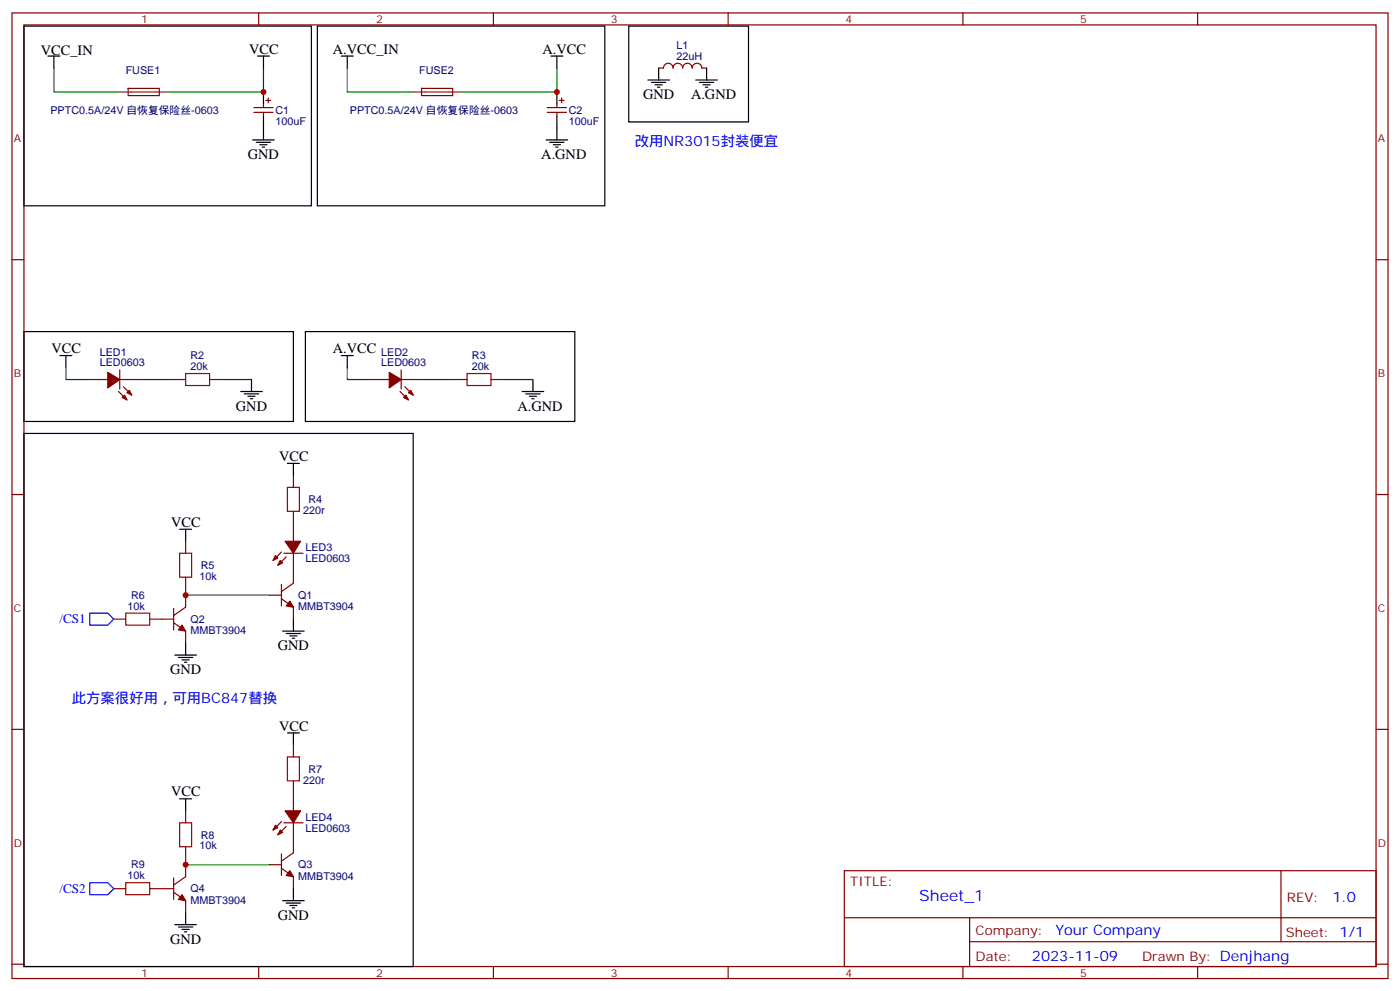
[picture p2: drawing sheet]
<svg xmlns="http://www.w3.org/2000/svg" width="412mm" height="292mm" viewBox="0 0 412 292" stroke-linecap="round" stroke-linejoin="round" font-family="sans-serif">
<g fill="none" stroke="#870000" stroke-width=".35">
<path d="M3.5 3.8h405.4v284.3h-405.4zM7.1 7.3h398.2v277.3h-398.2zM76.2 3.8v3.5M145.3 3.8v3.5M214.5 3.8v3.5M283.6 3.8v3.5M352.8 3.8v3.5M37.8 26h9.1v2.1l-9.1 .1zM74.8 31.7h5.6M74.8 33.1h5.6M77.6 30.6v1.1M77.6 33.1v1"/>
<path d="M78.3 29.6h1.4M79 28.9v1.4M124.2 26h9.1v2.1l-9.1 .1zM161.2 31.7h5.7M161.2 33.1h5.7M164 30.6v1.1M164 33.1v1M164.7 29.6h1.5M165.5 28.9v1.4M194 20h1.4a1.41 1.41 0 0 1 1.5-1.4 1.41 1.41 0 0 1 1.4 1.4 1.41 1.41 0 0 1 1.4-1.4 1.41 1.41 0 0 1 1.4 1.4 1.41 1.41 0 0 1 1.4-1.4 1.41 1.41 0 0 1 1.4 1.4 1.41 1.41 0 0 1 1.4-1.4 1.41 1.41 0 0 1 1.4 1.4h1.4M3.5 76.5h3.6M405.3 76.5h3.6"/>
<path d="M26.5 111.8h5.2M34.9 115.3l2.5 2.5M35.3 108.9v5.7M35.3 111.8h5.3M36.3 113.9l2.5 2.4M51.2 111.8h3.5M61.7 111.8h3.6M109.4 111.8h5.3M117.8 115.3l2.5 2.5M118.2 111.8h5.3M118.2 108.9v5.7M119.2 113.9l2.5 2.4"/>
<path d="M134.1 111.8h3.5M144.6 111.8h3.6M86.4 140v3.5M3.5 145.6h3.6M54.7 159.4v3.5M86.4 150.6v8.8M405.3 145.6h3.6M51.2 179.1v6.4M54.7 170v3.5M54.7 175.3v3.5l-3.5 2.5M79.4 175.3h3.5M82.9 176.3l3.5 2.5v3.5"/>
<path d="M82.9 172.1v6.3M82.9 162.6l-2.5 2.4M83.6 162.9h5.7M84.3 164l-2.5 2.4M86.4 162.9v8.8l-3.5 2.5M33.5 182.3h3.5M44.1 182.3h7.1M51.2 183.4l3.5 2.4v3.6M3.5 214.8h3.6M86.4 219.4v3.5M405.3 214.8h3.6M54.7 238.8v3.5"/>
<path d="M86.4 229.9v8.9M51.2 258.5v6.4M54.7 249.3v3.6M54.7 254.6v3.6l-3.5 2.4M79.4 254.6h3.5M82.9 255.7l3.5 2.5v3.5M82.9 251.5v6.3M82.9 241.9l-2.5 2.5M83.6 242.3h5.7M84.3 243.3l-2.5 2.5M86.4 242.3v8.8l-3.5 2.5M248.7 256.4h156.6v28.2h-156.6z"/>
<path d="M377.3 256.4v20.9M33.5 261.7h3.5M44.1 261.7h7.1M51.2 262.7l3.5 2.5v3.5M248.7 270.2h156.5M285.6 277.3h119.6M285.6 270.2v14.2M3.5 283.9h3.6M76.2 284.6v3.5M145.3 284.6v3.5M214.5 284.6v3.5M283.6 284.6v3.5"/>
<path d="M352.8 284.6v3.5M405.3 283.9h3.6"/>
</g>
<path d="M35.3 27.1h14.1M121.7 27.1h14.1" fill="none" stroke="#8c2424" stroke-width=".35"/>
<path d="M15.9 20v7.1h19.4M77.6 20v7.1h-28.2M102.3 20v7.1h19.4M164 20v7.1h-28.2M19.4 108.2v3.6h7.1M40.6 111.8h10.6M65.3 111.8h8.8M102.3 108.2v3.6h7.1M123.5 111.8h10.6M148.2 111.8h8.8M54.7 173.5v1.8h24.7M54.7 252.9v1.7h24.7" fill="none" stroke="#008700" stroke-width=".35"/>
<g fill="none" stroke="#000" stroke-width=".35">
<path d="M7.1 7.7h84.6v52.9h-84.6zM14.1 16.5h3.5M15.9 16.5v3.5M75.8 16.5h3.6M77.6 16.5v3.5M93.5 7.7h84.7v52.9h-84.7zM100.5 16.5h3.6M102.3 16.5v3.5M162.3 16.5h3.5M164 16.5v3.5M185.2 7.7h35.3v28.2h-35.3zM77.6 27.1v3.5"/>
<path d="M77.6 34.1v7.1M164 27.1v3.5M164 34.1v7.1M190.9 23.6h6.3M191.9 24.3h4.2M193 25h2.1M193.7 25.7h.7M194 20v3.6M205 23.6h6.3M206 24.3h4.3M207.1 25h2.1M207.8 25.7h.7"/>
<path d="M208.1 20v3.6M74.4 41.2h6.4M75.5 41.9h4.2M76.6 42.6h2.1M77.3 43.3h.7M160.9 41.2h6.3M161.9 41.9h4.3M163 42.6h2.1M163.7 43.3h.7M7.1 97.6h79.3v26.5h-79.3zM90 97.6h79.3v26.5h-79.3zM17.6 104.7h3.6"/>
<path d="M19.4 104.7v3.5M70.9 115.3h6.4M72 116h4.2M73 116.7h2.1M73.7 117.4h.7M74.1 111.8v3.5M100.5 104.7h3.6M102.3 104.7v3.5M153.8 115.3h6.4M154.9 116h4.2M155.9 116.7h2.1M156.6 117.4h.7"/>
<path d="M157 111.8v3.5M7.1 127.6h114.6v157h-114.6zM84.7 136.5h3.5M86.4 136.5v3.5M52.9 155.9h3.5M54.7 155.9v3.5M51.5 192.9h6.4M52.6 193.6h4.2M53.6 194.3h2.1M54.3 195h.7M54.7 189.4v3.5M83.3 185.8h6.3"/>
<path d="M84.3 186.5h4.2M85.4 187.3h2.1M86.1 188h.7M86.4 182.3v3.5M84.7 215.8h3.5M86.4 215.8v3.6M52.9 235.2h3.5M54.7 235.2v3.6M51.5 272.3h6.4M52.6 273h4.2M53.6 273.7h2.1M54.3 274.4h.7"/>
<path d="M54.7 268.7v3.6M83.3 265.2h6.3M84.3 265.9h4.2M85.4 266.6h2.1M86.1 267.3h.7M86.4 261.7v3.5"/>
</g>
<g fill="#870000" stroke="#870000" stroke-width=".35">
<path d="M31.7 109.6l3.6 2.2-3.6 2.4z"/>
<path d="M36.7 116.3l.7 1.5-1.4-.7z"/>
<path d="M37.4 115.6l.7-.7 .7 1.4z"/>
<path d="M114.7 109.6l3.5 2.2-3.5 2.4z"/>
<path d="M119.6 116.3l.7 1.5-1.4-.7z"/>
<path d="M120.3 115.6l.7-.7 .7 1.4z"/>
<path d="M53.6 184.1l1.1 1.7-2.1-.3z"/>
<path d="M85.4 177l1 1.8-2.1-.4z"/>
<path d="M84 159.4h4.5l-2.1 3.5z"/>
<path d="M81.1 163.6l.7 .7-1.4 .7z"/>
<path d="M82.5 165l.8 .7-1.5 .7z"/>
<path d="M84 238.8h4.5l-2.1 3.5z"/>
<path d="M81.1 243l.7 .7-1.4 .7z"/>
<path d="M82.5 244.4l.8 .7-1.5 .7z"/>
<path d="M85.4 256.4l1 1.8-2.1-.4z"/>
<path d="M53.6 263.5l1.1 1.7-2.1-.3z"/>
</g>
<path d="M54.7 110h7v3.5h-7zM137.6 110h7v3.5h-7zM84.7 143.5h3.5v7.1h-3.5zM52.9 162.9h3.5v7.1h-3.5zM37 180.6h7.1v3.5h-7.1zM84.7 222.9h3.5v7h-3.5zM37 259.9h7.1v3.6h-7.1zM52.9 242.3h3.5v7h-3.5z" fill="none" stroke="#a10000" stroke-width=".35"/>
<path d="M26.5 180.6h5.2l1.8 1.7-1.8 1.8h-5.2zM26.5 259.9h5.2l1.8 1.8-1.8 1.8h-5.2z" fill="none" stroke="#00f" stroke-width=".35"/>
<g fill="#c00">
<circle cx="54.7" cy="175.3" r=".88"/>
<circle cx="54.7" cy="254.6" r=".88"/>
<circle cx="77.6" cy="27.1" r=".88"/>
<circle cx="164" cy="27.1" r=".88"/>
</g>
<text font-size="4.6" fill="#00f" x="270.8" y="265.4">Sheet_1</text>
<g font-size="4.2">
<text x="12" y="16.2">VCC_IN</text>
<text x="73.4" y="15.8">VCC</text>
<text x="98.1" y="15.8">A.VCC_IN</text>
<text x="159.8" y="15.8">A.VCC</text>
<text x="189.4" y="29.2">GND</text>
<text x="203.6" y="29.2">A.GND</text>
<text x="73" y="46.8">GND</text>
<text x="159.5" y="46.8">A.GND</text>
<text x="15.2" y="104">VCC</text>
<text x="98.1" y="104">A.VCC</text>
<text x="69.5" y="120.9">GND</text>
<text x="152.4" y="120.9">A.GND</text>
<text x="82.2" y="135.7">VCC</text>
<text x="50.4" y="155.2">VCC</text>
<text x="81.8" y="191.5">GND</text>
<text x="50.1" y="198.5">GND</text>
<text x="82.2" y="215.1">VCC</text>
<text x="50.4" y="234.5">VCC</text>
<text x="81.8" y="270.9">GND</text>
<text x="50.1" y="277.9">GND</text>
</g>
<g font-size="4.2" fill="#00f">
<text x="187" y="43">改用NR3015封装便宜</text>
<text x="21.2" y="207">此方案很好用，可用BC847替换</text>
<text x="392.5" y="265.7">1.0</text>
<text x="310.9" y="275.2">Your Company</text>
<text x="304" y="283">2023-11-09</text>
</g>
<g font-size="3.9" fill="#00f">
<text x="17.5" y="183.6">/CS1</text>
<text x="17.5" y="262.9">/CS2</text>
</g>
<g font-size="3.9" fill="#800">
<text x="250.5" y="261">TITLE:</text>
<text x="379.1" y="265.7">REV:</text>
<text x="287.4" y="275.2">Company:</text>
<text x="378.7" y="275.8">Sheet: 1/1</text>
<text x="287.4" y="282.9">Date:</text>
<text x="336.4" y="282.9">Drawn By: Denjhang</text>
</g>
<g font-size="3.2" fill="#800">
<text x="41.6" y="6.8">1</text>
<text x="110.8" y="6.8">2</text>
<text x="179.9" y="6.8">3</text>
<text x="249.1" y="6.8">4</text>
<text x="318.2" y="6.8">5</text>
<text x="4.1" y="41.9">A</text>
<text x="405.9" y="41.9">A</text>
<text x="4.1" y="111.1">B</text>
<text x="405.9" y="111.1">B</text>
<text x="4.1" y="180.2">C</text>
<text x="405.9" y="180.2">C</text>
<text x="4.1" y="249.3">D</text>
<text x="405.9" y="249.3">D</text>
<text x="41.6" y="287.6">1</text>
<text x="110.8" y="287.6">2</text>
<text x="179.9" y="287.6">3</text>
<text x="249.1" y="287.6">4</text>
<text x="318.2" y="287.6">5</text>
</g>
<g font-size="3.2" fill="#000080">
<text x="199.3" y="17.6">22uH</text>
<text x="199.3" y="14.4">L1</text>
<text x="37" y="21.8">FUSE1</text>
<text x="123.5" y="21.8">FUSE2</text>
<text x="14.9" y="33.5">PPTC0.5A/24V 自恢复保险丝-0603</text>
<text x="81.1" y="33.6">C1</text>
<text x="103.1" y="33.5">PPTC0.5A/24V 自恢复保险丝-0603</text>
<text x="167.6" y="33.6">C2</text>
<text x="81.1" y="36.7">100uF</text>
<text x="167.6" y="36.7">100uF</text>
<text x="29.4" y="107.9">LED0603</text>
<text x="29.4" y="104.7">LED1</text>
<text x="56.1" y="105.8">R2</text>
<text x="112.3" y="107.9">LED0603</text>
<text x="112.3" y="104.7">LED2</text>
<text x="139" y="105.8">R3</text>
<text x="56.1" y="108.9">20k</text>
<text x="139" y="108.9">20k</text>
<text x="90.9" y="148.2">R4</text>
<text x="89.3" y="151.3">220r</text>
<text x="59.1" y="167.6">R5</text>
<text x="90" y="165.5">LED0603</text>
<text x="90" y="162.3">LED3</text>
<text x="58.8" y="170.7">10k</text>
<text x="37.6" y="179.5">10k</text>
<text x="38.6" y="176.3">R6</text>
<text x="87.8" y="179.7">MMBT3904</text>
<text x="87.8" y="176.4">Q1</text>
<text x="56.1" y="183.4">Q2</text>
<text x="56.1" y="186.7">MMBT3904</text>
<text x="90.9" y="227.5">R7</text>
<text x="89.3" y="230.7">220r</text>
<text x="90" y="244.9">LED0603</text>
<text x="90" y="241.7">LED4</text>
<text x="58.8" y="250.1">10k</text>
<text x="59.1" y="246.9">R8</text>
<text x="38.6" y="255.7">R9</text>
<text x="87.8" y="255.7">Q3</text>
<text x="37.6" y="258.9">10k</text>
<text x="56.1" y="262.8">Q4</text>
<text x="87.8" y="259.1">MMBT3904</text>
<text x="56.1" y="266.1">MMBT3904</text>
</g>
</svg>
